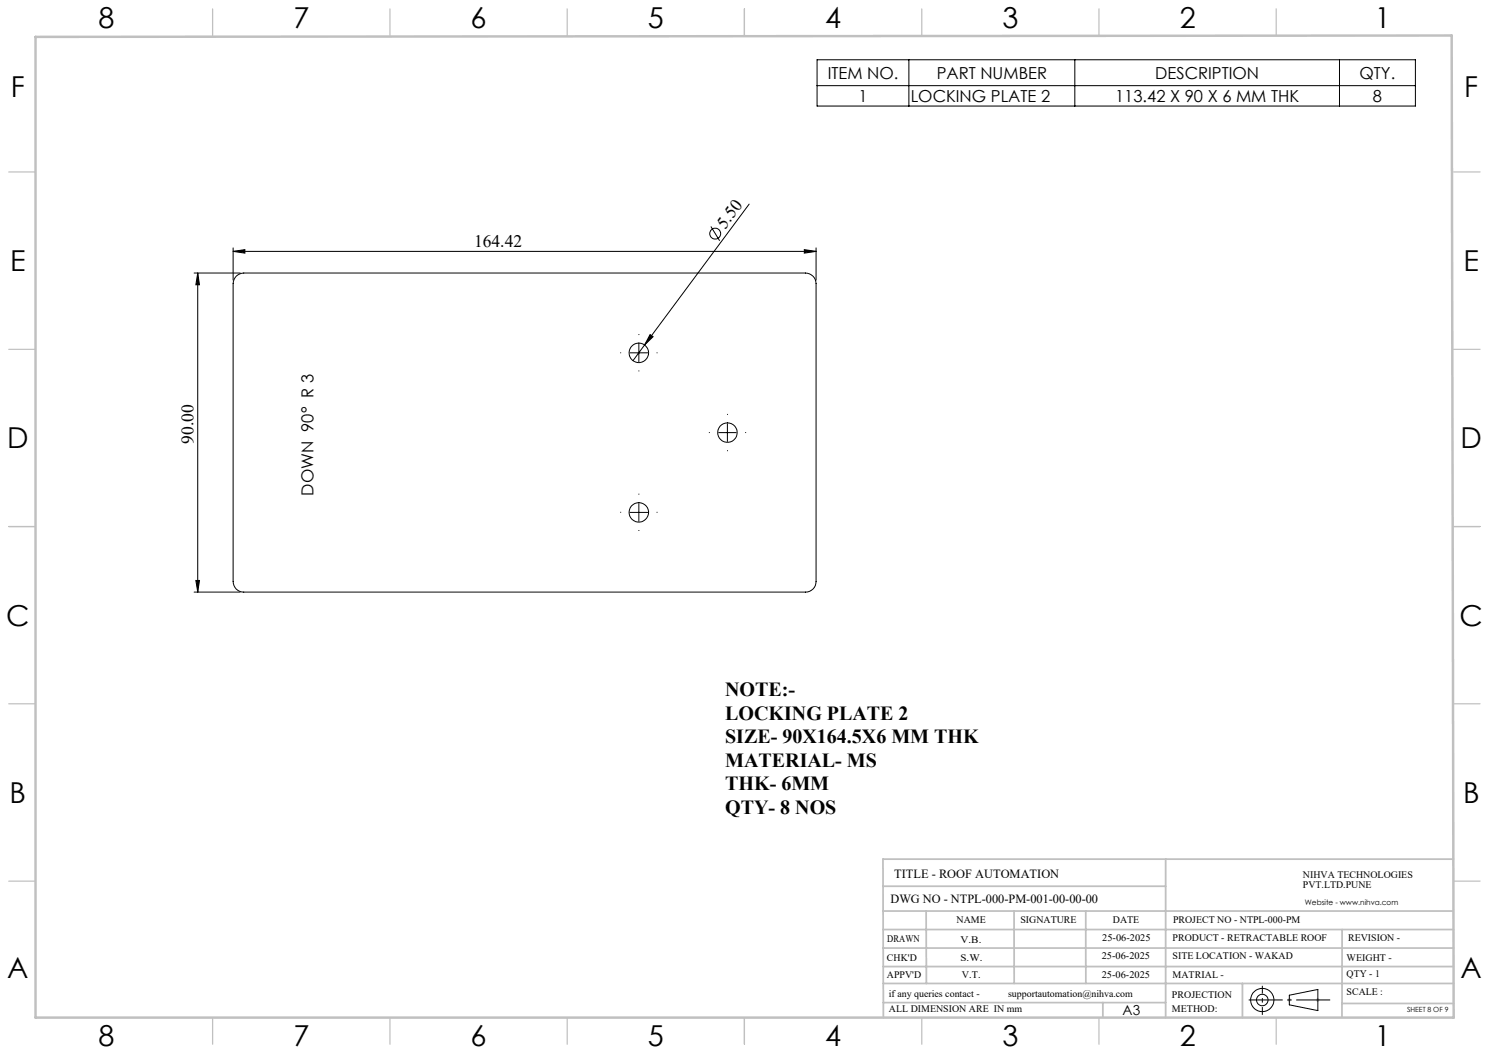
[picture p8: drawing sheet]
<svg xmlns="http://www.w3.org/2000/svg" width="420mm" height="297mm" viewBox="0 0 420 297" stroke-linecap="round" stroke-linejoin="round" font-family="sans-serif">
<g fill="none" stroke="#000" stroke-width=".28">
<path d="M230.5 16.9h168.7v13h-168.7zM256.4 16.9v13M303.2 16.9v13M377.8 16.9v13M230.5 24.2h168.7M211.3 57.6l-29.5 39.7M54.8 77h13M55.8 77l.5 3.3h-1.1zM55.8 77v90M65.8 70.9l3.3-.5v1zM65.8 69.9v9.1M65.8 70.9h164.4"/>
<path d="M66.6 77.9l1-.6 1.2-.3h158.4a3 3 0 0 1 3 3v84a2.95 2.95 0 0 1-3 3h-158.4a2.95 2.95 0 0 1-3-3v-84l.2-1.1zM200.5 63.9l2.5 4M226.9 70.4l3.3 .5-3.3 .5zM230.2 69.9v9.1M177.7 99.5h5M180.2 97v5M181.8 97.3l-3.3 4.4M183.4 94.4l.8 .6-2.4 2.3zM205.2 119.5v5M202.7 122h5M177.7 144.5h5M180.2 142v5"/>
<path d="M54.8 167h13M55.2 163.7h1.1l-.5 3.3zM363.7 280.7l8-1.6v5.9l-8-1.6z"/>
<circle cx="201.7" cy="65.9" r="1.54"/>
<circle cx="180.2" cy="99.5" r="2.75"/>
<circle cx="205.2" cy="122" r="2.75"/>
<circle cx="180.2" cy="144.5" r="2.74"/>
<circle cx="356.1" cy="282.1" r="3.3"/>
<circle cx="356.1" cy="282.1" r="1.62"/>
</g>
<path d="M363.2 282h1M363.3 281.7l.7 .7M363.7 281.5v1.1M364 281.7l-.7 .7M371.2 282h1M371.4 281.7l.7 .7M371.7 281.5v1.1M372.1 281.7l-.7 .7" fill="none" stroke="#c0c0c0" stroke-width=".28"/>
<path d="M175.2 99.5h-.2M180.2 94.5v-.3M185.2 99.5h.3M180.2 104.5v.2M205.2 117v-.3M180.2 139.5v-.3M200.2 122h-.2M205.2 127v.2M210.2 122h.3M175.2 144.5h-.2M180.2 149.5v.2M185.2 144.5h.3" fill="none" stroke="#000" stroke-width=".28" stroke-dasharray="15.2 1.3 1.3 1.3" stroke-linecap="butt"/>
<path d="M352.2 282h23" fill="none" stroke="#000" stroke-width=".28" stroke-dasharray="15.2 1.3 1.3 1.3" stroke-dashoffset="5.7" stroke-linecap="butt"/>
<path d="M356.1 286.2v-8.2" fill="none" stroke="#000" stroke-width=".28" stroke-dasharray="15.2 1.3 1.3 1.3" stroke-dashoffset="13" stroke-linecap="butt"/>
<g fill="none" stroke="#c0c0c0" stroke-width=".35">
<path d="M60 2.5v7.5M110 2.5v7.5M160 2.5v7.5M210 2.5v7.5M260 2.5v7.5M310 2.5v7.5M360 2.5v7.5M2.5 48.5h7.5M410 48.5h7.5M2.5 98.5h7.5M410 98.5h7.5M2.5 148.5h7.5"/>
<path d="M410 148.5h7.5M2.5 198.5h7.5M410 198.5h7.5M2.5 248.5h7.5M410 248.5h7.5M60 287v7.5M110 287v7.5M160 287v7.5M210 287v7.5M260 287v7.5M310 287v7.5M360 287v7.5"/>
</g>
<g fill="none" stroke="#c0c0c0" stroke-width=".5">
<path d="M249.1 257h160.9M249.1 250h79.7M261.2 257l.1 20.4M286 257l.1 20.4M306.2 257l.1 20.4M328.8 242.3v44.8M410 242.3h-160.9l.1 44.7M249.1 272.6h160.9M249.1 267.4h160.9M249.1 262.2h160.9M249.1 277.4h160.9M350.4 277.4v9.6"/>
<path d="M378.6 262.2l-.1 24.8M249.2 282.8h79.6M311.1 282.8v4.2M378.5 283h31.5"/>
</g>
<path d="M10 10.4l399.5-.4 .5 277h-400z" fill="none" stroke="#c0c0c0" stroke-width=".7"/>
<g fill="#000">
<path d="M183.4 94.4l.8 .6-2.4 2.3z"/>
<path d="M55.8 77l.5 3.3h-1.1zM55.2 163.7h1.1l-.5 3.3z"/>
<path d="M65.8 70.9l3.3-.5v1zM226.9 70.4l3.3 .5-3.3 .5z"/>
</g>
<g font-size="8.1">
<text x="27.8" y="8">8</text>
<text x="82.8" y="8">7</text>
<text x="132.8" y="8">6</text>
<text x="182.8" y="8">5</text>
<text x="232.8" y="8">4</text>
<text x="282.8" y="8">3</text>
<text x="332.8" y="8">2</text>
<text x="387.8" y="8">1</text>
<text x="3" y="27.2">F</text>
<text x="413" y="27.2">F</text>
<text x="2.8" y="76.5">E</text>
<text x="412.8" y="76.5">E</text>
<text x="2" y="126.5">D</text>
<text x="412" y="126.5">D</text>
<text x="1.7" y="176.5">C</text>
<text x="411.7" y="176.5">C</text>
<text x="2.7" y="226.5">B</text>
<text x="412.7" y="226.5">B</text>
<text x="2" y="275.7">A</text>
<text x="412" y="275.7">A</text>
<text x="27.8" y="295">8</text>
<text x="82.8" y="295">7</text>
<text x="132.8" y="295">6</text>
<text x="182.8" y="295">5</text>
<text x="232.8" y="295">4</text>
<text x="282.8" y="295">3</text>
<text x="332.8" y="295">2</text>
<text x="387.8" y="295">1</text>
</g>
<g font-size="5.6">
<text x="204.6" y="196.3">NOTE:-</text>
<text x="204.6" y="203">LOCKING PLATE 2</text>
<text x="204.6" y="209.6">SIZE- 90X164.5X6 MM THK</text>
<text x="204.6" y="216.3">MATERIAL- MS</text>
<text x="204.6" y="222.9">THK- 6MM</text>
<text x="204.6" y="229.5">QTY- 8 NOS</text>
</g>
<g font-size="4.9">
<text x="204.5" y="64.8" transform="rotate(-53 204.5 64.8)">5.50</text>
<text x="133.7" y="69.7">164.42</text>
<text x="54.6" y="125.2" transform="rotate(-90 54.6 125.2)">90.00</text>
</g>
<g font-size="4.7">
<text x="233.5" y="22.2">ITEM NO.</text>
<text x="264.2" y="22.2">PART NUMBER</text>
<text x="325.9" y="22.2">DESCRIPTION</text>
<text x="383.5" y="22.2">QTY.</text>
<text x="242.1" y="28.7">1</text>
<text x="256.9" y="28.7">LOCKING PLATE 2</text>
<text x="314.5" y="28.7">113.42 X 90 X 6 MM THK</text>
<text x="387.2" y="28.7">8</text>
<text x="88.5" y="139.8" transform="rotate(-90 88.5 139.8)">DOWN 90° R 3</text>
</g>
<text font-size="3.9" x="316.7" y="286.4">A3</text>
<g font-size="3.5">
<text x="252.2" y="247.6">TITLE - ROOF AUTOMATION</text>
<text x="251.2" y="254.7">DWG NO - NTPL-000-PM-001-00-00-00</text>
</g>
<g font-size="2.8">
<text x="367.5" y="247.6">NIHVA TECHNOLOGIES</text>
<text x="367.5" y="250.5">PVT.LTD.PUNE</text>
<text x="269.8" y="260.3">NAME</text>
<text x="287.8" y="260.3">SIGNATURE</text>
<text x="313.9" y="260.4">DATE</text>
<text x="330.9" y="260.4">PROJECT NO - NTPL-000-PM</text>
<text x="250.3" y="265.6">DRAWN</text>
<text x="270.9" y="266.1">V.B.</text>
<text x="310.9" y="265.5">25-06-2025</text>
<text x="330.7" y="265.5">PRODUCT - RETRACTABLE ROOF</text>
<text x="380.3" y="265.5">REVISION -</text>
<text x="250.2" y="271.1">CHK'D</text>
<text x="250.2" y="275.8">APPV'D</text>
<text x="270.9" y="271.1">S.W.</text>
<text x="271.3" y="275.8">V.T.</text>
<text x="310.8" y="270.6">25-06-2025</text>
<text x="310.8" y="275.8">25-06-2025</text>
<text x="330.7" y="270.6">SITE LOCATION - WAKAD</text>
<text x="330.7" y="275.8">MATRIAL -</text>
<text x="379.8" y="275.6">QTY - 1</text>
<text x="379.8" y="271.1">WEIGHT -</text>
<text x="250.7" y="281.1">if any queries contact -</text>
<text x="284.3" y="281.1">supportautomation@nihva.com</text>
<text x="330.6" y="281.5">PROJECTION</text>
<text x="379.8" y="280.7">SCALE :</text>
<text x="250.7" y="285.6">ALL DIMENSION ARE IN mm</text>
<text x="330.6" y="285.4">METHOD:</text>
</g>
<text font-size="2.1" x="368.1" y="255.1">Website - www.nihva.com</text>
<text font-size="2" x="396.9" y="285.4">SHEET 8 OF 9</text>
</svg>
